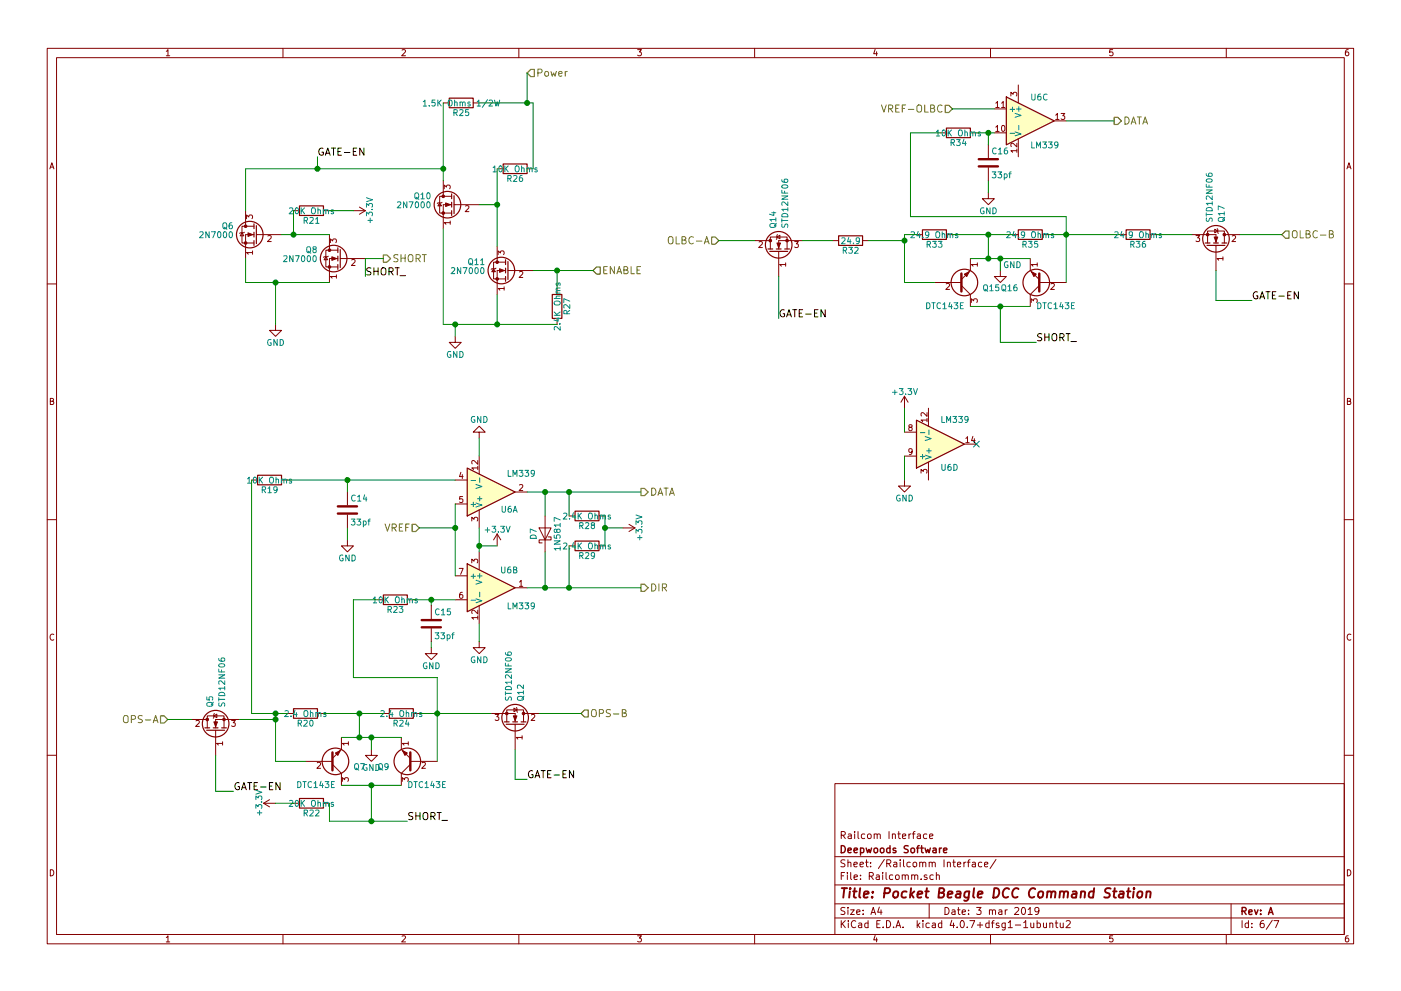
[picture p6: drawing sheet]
EESchema Schematic File Version 2
LIBS:power
LIBS:device
LIBS:transistors
LIBS:conn
LIBS:linear
LIBS:regul
LIBS:74xx
LIBS:cmos4000
LIBS:adc-dac
LIBS:memory
LIBS:xilinx
LIBS:microcontrollers
LIBS:dsp
LIBS:microchip
LIBS:analog_switches
LIBS:motorola
LIBS:texas
LIBS:intel
LIBS:audio
LIBS:interface
LIBS:digital-audio
LIBS:philips
LIBS:display
LIBS:cypress
LIBS:siliconi
LIBS:opto
LIBS:atmel
LIBS:contrib
LIBS:valves
LIBS:pocketbeagle
LIBS:lm2574n-5
LIBS:lmd18200
LIBS:tmp36
LIBS:sn65hvd233-ht
LIBS:L298N
LIBS:PocketBeagleCommandStation-cache
EELAYER 25 0
EELAYER END
$Descr A4 11693 8268
encoding utf-8
Sheet 6 7
Title "Pocket Beagle DCC Command Station"
Date "3 mar 2019"
Rev "A"
Comp "Deepwoods Software"
Comment1 "Railcom Interface"
Comment2 ""
Comment3 ""
Comment4 ""
$EndDescr
$Comp
L 2N7000 Q6
U 1 1
P 2150 1950
F 0 "Q6" H 2350 2025 50  0000 L CNN
F 1 "2N7000" H 2350 1950 50  0000 L CNN
F 2 "TO_SOT_Packages_THT:TO-92_Molded_Narrow" H 2350 1875 50  0001 L CIN
F 3 "" H 2150 1950 50  0001 L CNN
F 4 "512-2N7000BU" H 2150 1950 60  0001 C CNN "Mouser Part Number"
	1    2150 1950
	-1   0    0    -1  
$EndComp
$Comp
L 2N7000 Q8
U 1 1
P 2850 2150
F 0 "Q8" H 3050 2225 50  0000 L CNN
F 1 "2N7000" H 3050 2150 50  0000 L CNN
F 2 "TO_SOT_Packages_THT:TO-92_Molded_Narrow" H 3050 2075 50  0001 L CIN
F 3 "" H 2850 2150 50  0001 L CNN
F 4 "512-2N7000BU" H 2850 2150 60  0001 C CNN "Mouser Part Number"
	1    2850 2150
	-1   0    0    -1  
$EndComp
$Comp
L 2N7000 Q10
U 1 1
P 3800 1700
F 0 "Q10" H 4000 1775 50  0000 L CNN
F 1 "2N7000" H 4000 1700 50  0000 L CNN
F 2 "TO_SOT_Packages_THT:TO-92_Molded_Narrow" H 4000 1625 50  0001 L CIN
F 3 "" H 3800 1700 50  0001 L CNN
F 4 "512-2N7000BU" H 3800 1700 60  0001 C CNN "Mouser Part Number"
	1    3800 1700
	-1   0    0    -1  
$EndComp
$Comp
L 2N7000 Q11
U 1 1
P 4250 2250
F 0 "Q11" H 4450 2325 50  0000 L CNN
F 1 "2N7000" H 4450 2250 50  0000 L CNN
F 2 "TO_SOT_Packages_THT:TO-92_Molded_Narrow" H 4450 2175 50  0001 L CIN
F 3 "" H 4250 2250 50  0001 L CNN
F 4 "512-2N7000BU" H 4250 2250 60  0001 C CNN "Mouser Part Number"
	1    4250 2250
	-1   0    0    -1  
$EndComp
$Comp
L R R21
U 1 1
P 2600 1750
F 0 "R21" V 2680 1750 50  0000 C CNN
F 1 "20K Ohms" V 2600 1750 50  0000 C CNN
F 2 "Resistors_THT:R_Axial_DIN0204_L3.6mm_D1.6mm_P2.54mm_Vertical" V 2530 1750 50  0001 C CNN
F 3 "" H 2600 1750 50  0001 C CNN
F 4 "603-MFR-12FTF52-20K" V 2600 1750 60  0001 C CNN "Mouser Part Number"
	1    2600 1750
	0    1    1    0   
$EndComp
$Comp
L R R27
U 1 1
P 4650 2550
F 0 "R27" V 4730 2550 50  0000 C CNN
F 1 "2.4K Ohms" V 4650 2550 50  0000 C CNN
F 2 "Resistors_THT:R_Axial_DIN0204_L3.6mm_D1.6mm_P2.54mm_Vertical" V 4580 2550 50  0001 C CNN
F 3 "" H 4650 2550 50  0001 C CNN
F 4 "660-CFS1/4CT52R242J" V 4650 2550 60  0001 C CNN "Mouser Part Number"
	1    4650 2550
	1    0    0    -1  
$EndComp
$Comp
L R R26
U 1 1
P 4300 1400
F 0 "R26" V 4380 1400 50  0000 C CNN
F 1 "10K Ohms" V 4300 1400 50  0000 C CNN
F 2 "Resistors_THT:R_Axial_DIN0204_L3.6mm_D1.6mm_P2.54mm_Vertical" V 4230 1400 50  0001 C CNN
F 3 "" H 4300 1400 50  0001 C CNN
F 4 "603-MFR-12FTF52-10K" V 4300 1400 60  0001 C CNN "Mouser Part Number"
	1    4300 1400
	0    1    1    0   
$EndComp
$Comp
L R R25
U 1 1
P 3850 850
F 0 "R25" V 3930 850 50  0000 C CNN
F 1 "1.5K Ohms 1/2W" V 3850 850 50  0000 C CNN
F 2 "Resistors_THT:R_Axial_DIN0204_L3.6mm_D1.6mm_P5.08mm_Vertical" V 3780 850 50  0001 C CNN
F 3 "" H 3850 850 50  0001 C CNN
F 4 "279-CFR25J1K5" V 3850 850 60  0001 C CNN "Mouser Part Number"
	1    3850 850 
	0    1    1    0   
$EndComp
$Comp
L GND #PWR043
U 1 1
P 3800 2800
F 0 "#PWR043" H 3800 2550 50  0001 C CNN
F 1 "GND" H 3800 2650 50  0000 C CNN
F 2 "" H 3800 2800 50  0001 C CNN
F 3 "" H 3800 2800 50  0001 C CNN
	1    3800 2800
	1    0    0    -1  
$EndComp
$Comp
L GND #PWR044
U 1 1
P 2300 2700
F 0 "#PWR044" H 2300 2450 50  0001 C CNN
F 1 "GND" H 2300 2550 50  0000 C CNN
F 2 "" H 2300 2700 50  0001 C CNN
F 3 "" H 2300 2700 50  0001 C CNN
	1    2300 2700
	1    0    0    -1  
$EndComp
$Comp
L +3.3V #PWR045
U 1 1
P 2950 1750
F 0 "#PWR045" H 2950 1600 50  0001 C CNN
F 1 "+3.3V" H 2950 1890 50  0000 C CNN
F 2 "" H 2950 1750 50  0001 C CNN
F 3 "" H 2950 1750 50  0001 C CNN
	1    2950 1750
	0    1    1    0   
$EndComp
Text Label 2650 1300 0    60   ~ 0
GATE-EN
Text HLabel 4400 600  2    60   Input ~ 0
Power
Text HLabel 3200 2150 2    60   Output ~ 0
SHORT
Text HLabel 4950 2250 2    60   Input ~ 0
ENABLE
Text Label 3050 2300 0    60   ~ 0
SHORT_
$Comp
L Q_NMOS_GDS Q5
U 1 1
P 1800 6100
F 0 "Q5" H 2000 6150 50  0000 L CNN
F 1 "STD12NF06" H 2000 6050 50  0000 L CNN
F 2 "TO_SOT_Packages_THT:TO-251_IPAK_Vertical" H 2000 6200 50  0001 C CNN
F 3 "" H 1800 6100 50  0001 C CNN
F 4 "511-STD12NF06L-1" H 1800 6100 60  0001 C CNN "Mouser Part Number"
	1    1800 6100
	0    -1   -1   0   
$EndComp
$Comp
L Q_NPN_EBC Q7
U 1 1
P 2750 6350
F 0 "Q7" H 2950 6400 50  0000 L CNN
F 1 "DTC143E" H 3400 6550 50  0000 L CNN
F 2 "TO_SOT_Packages_SMD:SOT-23_Handsoldering" H 2950 6450 50  0001 C CNN
F 3 "" H 2750 6350 50  0001 C CNN
F 4 "771-PDTC143ETT/R" H 2750 6350 60  0001 C CNN "Mouser Part Number"
	1    2750 6350
	1    0    0    1   
$EndComp
$Comp
L Q_NPN_EBC Q9
U 1 1
P 3450 6350
F 0 "Q9" H 3650 6400 50  0000 L CNN
F 1 "DTC143E" H 4100 6550 50  0000 L CNN
F 2 "TO_SOT_Packages_SMD:SOT-23_Handsoldering" H 3650 6450 50  0001 C CNN
F 3 "" H 3450 6350 50  0001 C CNN
F 4 "771-PDTC143ETT/R" H 3450 6350 60  0001 C CNN "Mouser Part Number"
	1    3450 6350
	-1   0    0    1   
$EndComp
$Comp
L Q_NMOS_GDS Q12
U 1 1
P 4300 6050
F 0 "Q12" H 4500 6100 50  0000 L CNN
F 1 "STD12NF06" H 4500 6000 50  0000 L CNN
F 2 "TO_SOT_Packages_THT:TO-251_IPAK_Vertical" H 4500 6150 50  0001 C CNN
F 3 "" H 4300 6050 50  0001 C CNN
F 4 "511-STD12NF06L-1" H 4300 6050 60  0001 C CNN "Mouser Part Number"
	1    4300 6050
	0    1    -1   0   
$EndComp
$Comp
L LM339 U6
U 1 1
P 4100 4100
F 0 "U6" H 4250 4250 50  0000 C CNN
F 1 "LM339" H 4350 3950 50  0000 C CNN
F 2 "Housings_DIP:DIP-14_W7.62mm" H 4100 4100 50  0001 C CNN
F 3 "" H 4100 4100 50  0001 C CNN
F 4 "595-LM339N" H 4100 4100 60  0001 C CNN "Mouser Part Number"
	1    4100 4100
	1    0    0    1   
$EndComp
$Comp
L LM339 U6
U 2 1
P 4100 4900
F 0 "U6" H 4250 5050 50  0000 C CNN
F 1 "LM339" H 4350 4750 50  0000 C CNN
F 2 "Housings_DIP:DIP-14_W7.62mm" H 4100 4900 50  0001 C CNN
F 3 "" H 4100 4900 50  0001 C CNN
	2    4100 4900
	1    0    0    -1  
$EndComp
Text Label 3400 6850 0    60   ~ 0
SHORT_
Text Label 1950 6600 0    60   ~ 0
GATE-EN
Text Label 4400 6500 0    60   ~ 0
GATE-EN
Text HLabel 1400 6000 0    60   Input ~ 0
OPS-A
Text HLabel 4850 5950 2    60   Input ~ 0
OPS-B
Text HLabel 3500 4400 0    60   Input ~ 0
VREF
Text HLabel 5350 4100 2    60   Output ~ 0
DATA
Text HLabel 5350 4900 2    60   Output ~ 0
DIR
$Comp
L D_Schottky D7
U 1 1
P 4550 4450
F 0 "D7" H 4550 4550 50  0000 C CNN
F 1 "1N5817" H 4550 4350 50  0000 C CNN
F 2 "Diodes_THT:D_DO-41_SOD81_P7.62mm_Horizontal" H 4550 4450 50  0001 C CNN
F 3 "" H 4550 4450 50  0001 C CNN
F 4 "583-1N5817-T" H 4550 4450 60  0001 C CNN "Mouser Part Number"
	1    4550 4450
	0    -1   -1   0   
$EndComp
$Comp
L R R19
U 1 1
P 2250 4000
F 0 "R19" V 2330 4000 50  0000 C CNN
F 1 "10K Ohms" V 2250 4000 50  0000 C CNN
F 2 "Resistors_THT:R_Axial_DIN0204_L3.6mm_D1.6mm_P2.54mm_Vertical" V 2180 4000 50  0001 C CNN
F 3 "" H 2250 4000 50  0001 C CNN
F 4 "603-MFR-12FTF52-10K" V 2250 4000 60  0001 C CNN "Mouser Part Number"
	1    2250 4000
	0    1    1    0   
$EndComp
$Comp
L R R23
U 1 1
P 3300 5000
F 0 "R23" V 3380 5000 50  0000 C CNN
F 1 "10K Ohms" V 3300 5000 50  0000 C CNN
F 2 "Resistors_THT:R_Axial_DIN0204_L3.6mm_D1.6mm_P2.54mm_Vertical" V 3230 5000 50  0001 C CNN
F 3 "" H 3300 5000 50  0001 C CNN
F 4 "603-MFR-12FTF52-10K" V 3300 5000 60  0001 C CNN "Mouser Part Number"
	1    3300 5000
	0    1    1    0   
$EndComp
$Comp
L R R24
U 1 1
P 3350 5950
F 0 "R24" V 3430 5950 50  0000 C CNN
F 1 "2.4 Ohms" V 3350 5950 50  0000 C CNN
F 2 "Resistors_THT:R_Axial_DIN0204_L3.6mm_D1.6mm_P2.54mm_Vertical" V 3280 5950 50  0001 C CNN
F 3 "" H 3350 5950 50  0001 C CNN
F 4 "603-CFR-25JB-52-2R4" V 3350 5950 60  0001 C CNN "Mouser Part Number"
	1    3350 5950
	0    1    1    0   
$EndComp
$Comp
L R R20
U 1 1
P 2550 5950
F 0 "R20" V 2630 5950 50  0000 C CNN
F 1 "2.4 Ohms" V 2550 5950 50  0000 C CNN
F 2 "Resistors_THT:R_Axial_DIN0204_L3.6mm_D1.6mm_P2.54mm_Vertical" V 2480 5950 50  0001 C CNN
F 3 "" H 2550 5950 50  0001 C CNN
F 4 "603-CFR-25JB-52-2R4" V 2550 5950 60  0001 C CNN "Mouser Part Number"
	1    2550 5950
	0    1    1    0   
$EndComp
$Comp
L R R28
U 1 1
P 4900 4300
F 0 "R28" V 4980 4300 50  0000 C CNN
F 1 "2.4K Ohms" V 4900 4300 50  0000 C CNN
F 2 "Resistors_THT:R_Axial_DIN0204_L3.6mm_D1.6mm_P2.54mm_Vertical" V 4830 4300 50  0001 C CNN
F 3 "" H 4900 4300 50  0001 C CNN
F 4 "660-CFS1/4CT52R242J" V 4900 4300 60  0001 C CNN "Mouser Part Number"
	1    4900 4300
	0    1    1    0   
$EndComp
$Comp
L R R29
U 1 1
P 4900 4550
F 0 "R29" V 4980 4550 50  0000 C CNN
F 1 "2.4K Ohms" V 4900 4550 50  0000 C CNN
F 2 "Resistors_THT:R_Axial_DIN0204_L3.6mm_D1.6mm_P2.54mm_Vertical" V 4830 4550 50  0001 C CNN
F 3 "" H 4900 4550 50  0001 C CNN
F 4 "660-CFS1/4CT52R242J" V 4900 4550 60  0001 C CNN "Mouser Part Number"
	1    4900 4550
	0    1    1    0   
$EndComp
$Comp
L R R22
U 1 1
P 2600 6700
F 0 "R22" V 2680 6700 50  0000 C CNN
F 1 "20K Ohms" V 2600 6700 50  0000 C CNN
F 2 "Resistors_THT:R_Axial_DIN0204_L3.6mm_D1.6mm_P2.54mm_Vertical" V 2530 6700 50  0001 C CNN
F 3 "" H 2600 6700 50  0001 C CNN
F 4 "603-MFR-12FTF52-20K" V 2600 6700 60  0001 C CNN "Mouser Part Number"
	1    2600 6700
	0    1    1    0   
$EndComp
Wire Wire Line
	2350 1950 2750 1950
Wire Wire Line
	2450 1750 2450 1950
Connection ~ 2450 1950
Wire Wire Line
	2050 2150 2050 2350
Wire Wire Line
	2050 2350 2750 2350
Wire Wire Line
	2300 2700 2300 2350
Connection ~ 2300 2350
Wire Wire Line
	2950 1750 2750 1750
Wire Wire Line
	2050 1400 3700 1400
Wire Wire Line
	2050 1400 2050 1750
Wire Wire Line
	3700 850  3700 1500
Connection ~ 3700 1400
Wire Wire Line
	2650 1300 2650 1400
Connection ~ 2650 1400
Wire Wire Line
	4000 850  4450 850 
Wire Wire Line
	4000 1700 4150 1700
Connection ~ 4150 1700
Wire Wire Line
	3700 2700 4650 2700
Wire Wire Line
	3800 2700 3800 2800
Wire Wire Line
	4150 2450 4150 2700
Connection ~ 4150 2700
Wire Wire Line
	4450 2250 4950 2250
Wire Wire Line
	4650 2250 4650 2400
Wire Wire Line
	3700 1900 3700 2700
Connection ~ 3800 2700
Wire Wire Line
	4150 1400 4150 2050
Wire Wire Line
	4450 850  4450 1400
Wire Wire Line
	4400 600  4400 850 
Connection ~ 4400 850 
Wire Wire Line
	3200 2150 3050 2150
Connection ~ 4650 2250
Wire Wire Line
	3050 2150 3050 2300
Wire Wire Line
	2400 4000 3800 4000
Wire Wire Line
	2900 4100 2900 4000
Connection ~ 2900 4000
Wire Wire Line
	3800 4200 3800 4800
Wire Wire Line
	3500 4400 3800 4400
Connection ~ 3800 4400
Wire Wire Line
	3450 5000 3800 5000
Wire Wire Line
	3600 5050 3600 5000
Connection ~ 3600 5000
Wire Wire Line
	2700 5950 3200 5950
Wire Wire Line
	2850 6150 3350 6150
Wire Wire Line
	3000 5950 3000 6150
Connection ~ 3000 6150
Connection ~ 3000 5950
Wire Wire Line
	2300 5950 2300 6350
Wire Wire Line
	2100 5950 2400 5950
Wire Wire Line
	2100 4000 2100 5950
Connection ~ 2300 5950
Wire Wire Line
	1600 6000 1400 6000
Wire Wire Line
	1800 6300 1800 6600
Wire Wire Line
	1800 6600 1950 6600
Wire Wire Line
	3500 5950 4100 5950
Wire Wire Line
	4300 6250 4300 6500
Wire Wire Line
	4300 6500 4400 6500
Wire Wire Line
	4850 5950 4500 5950
Wire Wire Line
	2300 6350 2550 6350
Wire Wire Line
	2000 6000 2300 6000
Connection ~ 2300 6000
Wire Wire Line
	3650 5650 3650 6350
Connection ~ 3650 5950
Wire Wire Line
	2850 6550 3350 6550
Wire Wire Line
	2750 6850 3400 6850
Wire Wire Line
	2750 6850 2750 6700
Wire Wire Line
	3100 6850 3100 6550
Connection ~ 3100 6550
Connection ~ 3100 6850
$Comp
L +3.3V #PWR046
U 1 1
P 2300 6700
F 0 "#PWR046" H 2300 6550 50  0001 C CNN
F 1 "+3.3V" H 2300 6840 50  0000 C CNN
F 2 "" H 2300 6700 50  0001 C CNN
F 3 "" H 2300 6700 50  0001 C CNN
	1    2300 6700
	0    -1   -1   0   
$EndComp
Wire Wire Line
	2300 6700 2450 6700
$Comp
L GND #PWR047
U 1 1
P 3100 6250
F 0 "#PWR047" H 3100 6000 50  0001 C CNN
F 1 "GND" H 3100 6100 50  0000 C CNN
F 2 "" H 3100 6250 50  0001 C CNN
F 3 "" H 3100 6250 50  0001 C CNN
	1    3100 6250
	1    0    0    -1  
$EndComp
Wire Wire Line
	3100 6250 3100 6150
Connection ~ 3100 6150
Wire Wire Line
	3650 5650 2950 5650
Wire Wire Line
	2950 5650 2950 5000
Wire Wire Line
	2950 5000 3150 5000
$Comp
L GND #PWR048
U 1 1
P 2900 4500
F 0 "#PWR048" H 2900 4250 50  0001 C CNN
F 1 "GND" H 2900 4350 50  0000 C CNN
F 2 "" H 2900 4500 50  0001 C CNN
F 3 "" H 2900 4500 50  0001 C CNN
	1    2900 4500
	1    0    0    -1  
$EndComp
$Comp
L GND #PWR049
U 1 1
P 3600 5400
F 0 "#PWR049" H 3600 5150 50  0001 C CNN
F 1 "GND" H 3600 5250 50  0000 C CNN
F 2 "" H 3600 5400 50  0001 C CNN
F 3 "" H 3600 5400 50  0001 C CNN
	1    3600 5400
	1    0    0    -1  
$EndComp
Wire Wire Line
	2900 4400 2900 4500
Wire Wire Line
	3600 5350 3600 5400
$Comp
L GND #PWR050
U 1 1
P 4000 5350
F 0 "#PWR050" H 4000 5100 50  0001 C CNN
F 1 "GND" H 4000 5200 50  0000 C CNN
F 2 "" H 4000 5350 50  0001 C CNN
F 3 "" H 4000 5350 50  0001 C CNN
	1    4000 5350
	1    0    0    -1  
$EndComp
Wire Wire Line
	4000 5200 4000 5350
$Comp
L +3.3V #PWR051
U 1 1
P 4150 4550
F 0 "#PWR051" H 4150 4400 50  0001 C CNN
F 1 "+3.3V" H 4150 4690 50  0000 C CNN
F 2 "" H 4150 4550 50  0001 C CNN
F 3 "" H 4150 4550 50  0001 C CNN
	1    4150 4550
	1    0    0    -1  
$EndComp
$Comp
L +3.3V #PWR052
U 1 1
P 5200 4400
F 0 "#PWR052" H 5200 4250 50  0001 C CNN
F 1 "+3.3V" H 5200 4540 50  0000 C CNN
F 2 "" H 5200 4400 50  0001 C CNN
F 3 "" H 5200 4400 50  0001 C CNN
	1    5200 4400
	0    1    1    0   
$EndComp
Wire Wire Line
	4150 4550 4000 4550
Wire Wire Line
	4000 4400 4000 4600
Wire Wire Line
	5200 4400 5050 4400
Wire Wire Line
	5050 4300 5050 4550
Connection ~ 5050 4400
Wire Wire Line
	4400 4100 5350 4100
Wire Wire Line
	4550 4100 4550 4300
Wire Wire Line
	4550 4600 4550 4900
Wire Wire Line
	4400 4900 5350 4900
Connection ~ 4550 4900
Connection ~ 4550 4100
Wire Wire Line
	4750 4300 4750 4100
Connection ~ 4750 4100
Wire Wire Line
	4750 4550 4750 4900
Connection ~ 4750 4900
Connection ~ 4000 4550
$Comp
L GND #PWR053
U 1 1
P 4000 3650
F 0 "#PWR053" H 4000 3400 50  0001 C CNN
F 1 "GND" H 4000 3500 50  0000 C CNN
F 2 "" H 4000 3650 50  0001 C CNN
F 3 "" H 4000 3650 50  0001 C CNN
	1    4000 3650
	-1   0    0    1   
$EndComp
Wire Wire Line
	4000 3650 4000 3800
$Comp
L Q_NMOS_GDS Q14
U 1 1
P 6500 2100
F 0 "Q14" H 6700 2150 50  0000 L CNN
F 1 "STD12NF06" H 6700 2050 50  0000 L CNN
F 2 "TO_SOT_Packages_THT:TO-251_IPAK_Vertical" H 6700 2200 50  0001 C CNN
F 3 "" H 6500 2100 50  0001 C CNN
F 4 "511-STD12NF06L-1" H 6500 2100 60  0001 C CNN "Mouser Part Number"
	1    6500 2100
	0    -1   -1   0   
$EndComp
$Comp
L Q_NPN_EBC Q15
U 1 1
P 8000 2350
F 0 "Q15" H 8200 2400 50  0000 L CNN
F 1 "DTC143E" H 8650 2550 50  0000 L CNN
F 2 "TO_SOT_Packages_SMD:SOT-23_Handsoldering" H 8200 2450 50  0001 C CNN
F 3 "" H 8000 2350 50  0001 C CNN
F 4 "771-PDTC143ETT/R" H 8000 2350 60  0001 C CNN "Mouser Part Number"
	1    8000 2350
	1    0    0    1   
$EndComp
$Comp
L Q_NPN_EBC Q16
U 1 1
P 8700 2350
F 0 "Q16" H 8900 2400 50  0000 L CNN
F 1 "DTC143E" H 9350 2550 50  0000 L CNN
F 2 "TO_SOT_Packages_SMD:SOT-23_Handsoldering" H 8900 2450 50  0001 C CNN
F 3 "" H 8700 2350 50  0001 C CNN
F 4 "771-PDTC143ETT/R" H 8700 2350 60  0001 C CNN "Mouser Part Number"
	1    8700 2350
	-1   0    0    1   
$EndComp
$Comp
L Q_NMOS_GDS Q17
U 1 1
P 10150 2050
F 0 "Q17" H 10350 2100 50  0000 L CNN
F 1 "STD12NF06" H 10350 2000 50  0000 L CNN
F 2 "TO_SOT_Packages_THT:TO-251_IPAK_Vertical" H 10350 2150 50  0001 C CNN
F 3 "" H 10150 2050 50  0001 C CNN
F 4 "511-STD12NF06L-1" H 10150 2050 60  0001 C CNN "Mouser Part Number"
	1    10150 2050
	0    1    -1   0   
$EndComp
Text Label 8650 2850 0    60   ~ 0
SHORT_
Text Label 6500 2650 0    60   ~ 0
GATE-EN
Text Label 10450 2500 0    60   ~ 0
GATE-EN
Text HLabel 6000 2000 0    60   Input ~ 0
OLBC-A
Text HLabel 10700 1950 2    60   Input ~ 0
OLBC-B
$Comp
L R R35
U 1 1
P 8600 1950
F 0 "R35" V 8680 1950 50  0000 C CNN
F 1 "24.9 Ohms" V 8600 1950 50  0000 C CNN
F 2 "Resistors_THT:R_Axial_DIN0204_L3.6mm_D1.6mm_P2.54mm_Vertical" V 8530 1950 50  0001 C CNN
F 3 "" H 8600 1950 50  0001 C CNN
F 4 "71-CMF5524R900DHR6 " V 8600 1950 60  0001 C CNN "Mouser Part Number"
	1    8600 1950
	0    1    1    0   
$EndComp
$Comp
L R R33
U 1 1
P 7800 1950
F 0 "R33" V 7880 1950 50  0000 C CNN
F 1 "24.9 Ohms" V 7800 1950 50  0000 C CNN
F 2 "Resistors_THT:R_Axial_DIN0204_L3.6mm_D1.6mm_P2.54mm_Vertical" V 7730 1950 50  0001 C CNN
F 3 "" H 7800 1950 50  0001 C CNN
F 4 "71-CMF5524R900DHR6" V 7800 1950 60  0001 C CNN "Mouser Part Number"
	1    7800 1950
	0    1    1    0   
$EndComp
Wire Wire Line
	7950 1950 8450 1950
Wire Wire Line
	8100 2150 8600 2150
Wire Wire Line
	8250 1950 8250 2150
Connection ~ 8250 2150
Connection ~ 8250 1950
Wire Wire Line
	7550 1950 7550 2350
Wire Wire Line
	6300 2000 6000 2000
Wire Wire Line
	8750 1950 9350 1950
Wire Wire Line
	10150 2250 10150 2500
Wire Wire Line
	10150 2500 10450 2500
Wire Wire Line
	10700 1950 10350 1950
Wire Wire Line
	7550 2350 7800 2350
Connection ~ 7550 2000
Connection ~ 8900 1950
Wire Wire Line
	8100 2550 8600 2550
Connection ~ 8350 2550
$Comp
L GND #PWR054
U 1 1
P 8350 2250
F 0 "#PWR054" H 8350 2000 50  0001 C CNN
F 1 "GND" H 8450 2300 50  0000 C CNN
F 2 "" H 8350 2250 50  0001 C CNN
F 3 "" H 8350 2250 50  0001 C CNN
	1    8350 2250
	1    0    0    -1  
$EndComp
Wire Wire Line
	8350 2250 8350 2150
Connection ~ 8350 2150
Wire Wire Line
	8650 2850 8350 2850
Wire Wire Line
	8350 2850 8350 2550
Wire Wire Line
	6500 2300 6500 2650
$Comp
L R R32
U 1 1
P 7100 2000
F 0 "R32" V 7180 2000 50  0000 C CNN
F 1 "24.9" V 7100 2000 50  0000 C CNN
F 2 "Resistors_THT:R_Axial_DIN0204_L3.6mm_D1.6mm_P1.90mm_Vertical" V 7030 2000 50  0001 C CNN
F 3 "" H 7100 2000 50  0001 C CNN
F 4 "71-CMF5524R900DHR6" V 7100 2000 60  0001 C CNN "Mouser Part Number"
	1    7100 2000
	0    1    1    0   
$EndComp
Wire Wire Line
	7550 2000 7250 2000
Wire Wire Line
	6950 2000 6700 2000
$Comp
L R R36
U 1 1
P 9500 1950
F 0 "R36" V 9580 1950 50  0000 C CNN
F 1 "24.9 Ohms" V 9500 1950 50  0000 C CNN
F 2 "Resistors_THT:R_Axial_DIN0204_L3.6mm_D1.6mm_P1.90mm_Vertical" V 9430 1950 50  0001 C CNN
F 3 "" H 9500 1950 50  0001 C CNN
F 4 "71-CMF5524R900DHR6 " V 9500 1950 60  0001 C CNN "Mouser Part Number"
	1    9500 1950
	0    1    1    0   
$EndComp
Wire Wire Line
	9950 1950 9650 1950
Wire Wire Line
	7550 1950 7650 1950
$Comp
L LM339 U6
U 3 1
P 8600 1000
F 0 "U6" H 8600 1200 50  0000 L CNN
F 1 "LM339" H 8600 800 50  0000 L CNN
F 2 "Housings_DIP:DIP-14_W7.62mm" H 8550 1100 50  0001 C CNN
F 3 "" H 8650 1200 50  0001 C CNN
	3    8600 1000
	1    0    0    -1  
$EndComp
$Comp
L LM339 U6
U 4 1
P 7850 3700
F 0 "U6" H 7850 3900 50  0000 L CNN
F 1 "LM339" H 7850 3500 50  0000 L CNN
F 2 "Housings_DIP:DIP-14_W7.62mm" H 7800 3800 50  0001 C CNN
F 3 "" H 7900 3900 50  0001 C CNN
	4    7850 3700
	1    0    0    1   
$EndComp
$Comp
L C C14
U 1 1
P 2900 4250
F 0 "C14" H 2925 4350 50  0000 L CNN
F 1 "33pf" H 2925 4150 50  0000 L CNN
F 2 "Capacitors_THT:C_Rect_L4.0mm_W2.5mm_P2.50mm" H 2938 4100 50  0001 C CNN
F 3 "" H 2900 4250 50  0001 C CNN
F 4 "594-K330J10C0GH5TL2" H 2900 4250 60  0001 C CNN "Mouser Part Number"
	1    2900 4250
	1    0    0    -1  
$EndComp
$Comp
L C C15
U 1 1
P 3600 5200
F 0 "C15" H 3625 5300 50  0000 L CNN
F 1 "33pf" H 3625 5100 50  0000 L CNN
F 2 "Capacitors_THT:C_Rect_L4.0mm_W2.5mm_P2.50mm" H 3638 5050 50  0001 C CNN
F 3 "" H 3600 5200 50  0001 C CNN
F 4 "594-K330J10C0GH5TL2" H 3600 5200 60  0001 C CNN "Mouser Part Number"
	1    3600 5200
	1    0    0    -1  
$EndComp
$Comp
L R R34
U 1 1
P 8000 1100
F 0 "R34" V 8080 1100 50  0000 C CNN
F 1 "10K Ohms" V 8000 1100 50  0000 C CNN
F 2 "Resistors_THT:R_Axial_DIN0204_L3.6mm_D1.6mm_P1.90mm_Vertical" V 7930 1100 50  0001 C CNN
F 3 "" H 8000 1100 50  0001 C CNN
F 4 "603-MFR-12FTF52-10K" V 8000 1100 60  0001 C CNN "Mouser Part Number"
	1    8000 1100
	0    1    1    0   
$EndComp
$Comp
L C C16
U 1 1
P 8250 1350
F 0 "C16" H 8275 1450 50  0000 L CNN
F 1 "33pf" H 8275 1250 50  0000 L CNN
F 2 "Capacitors_THT:C_Rect_L4.0mm_W2.5mm_P2.50mm" H 8288 1200 50  0001 C CNN
F 3 "" H 8250 1350 50  0001 C CNN
F 4 "594-K330J10C0GH5TL2" H 8250 1350 60  0001 C CNN "Mouser Part Number"
	1    8250 1350
	1    0    0    -1  
$EndComp
Wire Wire Line
	7600 1100 7600 1800
Wire Wire Line
	7600 1100 7850 1100
Wire Wire Line
	8150 1100 8300 1100
Wire Wire Line
	8250 1200 8250 1100
Connection ~ 8250 1100
$Comp
L GND #PWR055
U 1 1
P 8250 1600
F 0 "#PWR055" H 8250 1350 50  0001 C CNN
F 1 "GND" H 8250 1450 50  0000 C CNN
F 2 "" H 8250 1600 50  0001 C CNN
F 3 "" H 8250 1600 50  0001 C CNN
	1    8250 1600
	1    0    0    -1  
$EndComp
Wire Wire Line
	8900 1800 8900 2350
Wire Wire Line
	7600 1800 8900 1800
Wire Wire Line
	8250 1500 8250 1600
Text HLabel 7950 900  0    60   Input ~ 0
VREF-OLBC
Wire Wire Line
	8300 900  7950 900 
Text HLabel 9300 1000 2    60   Output ~ 0
DATA
Wire Wire Line
	9300 1000 8900 1000
$Comp
L +3.3V #PWR056
U 1 1
P 7550 3400
F 0 "#PWR056" H 7550 3250 50  0001 C CNN
F 1 "+3.3V" H 7550 3540 50  0000 C CNN
F 2 "" H 7550 3400 50  0001 C CNN
F 3 "" H 7550 3400 50  0001 C CNN
	1    7550 3400
	1    0    0    -1  
$EndComp
$Comp
L GND #PWR057
U 1 1
P 7550 4000
F 0 "#PWR057" H 7550 3750 50  0001 C CNN
F 1 "GND" H 7550 3850 50  0000 C CNN
F 2 "" H 7550 4000 50  0001 C CNN
F 3 "" H 7550 4000 50  0001 C CNN
	1    7550 4000
	1    0    0    -1  
$EndComp
NoConn ~ 8150 3700
Wire Wire Line
	7550 3800 7550 4000
Wire Wire Line
	7550 3600 7550 3400
$EndSCHEMATC
